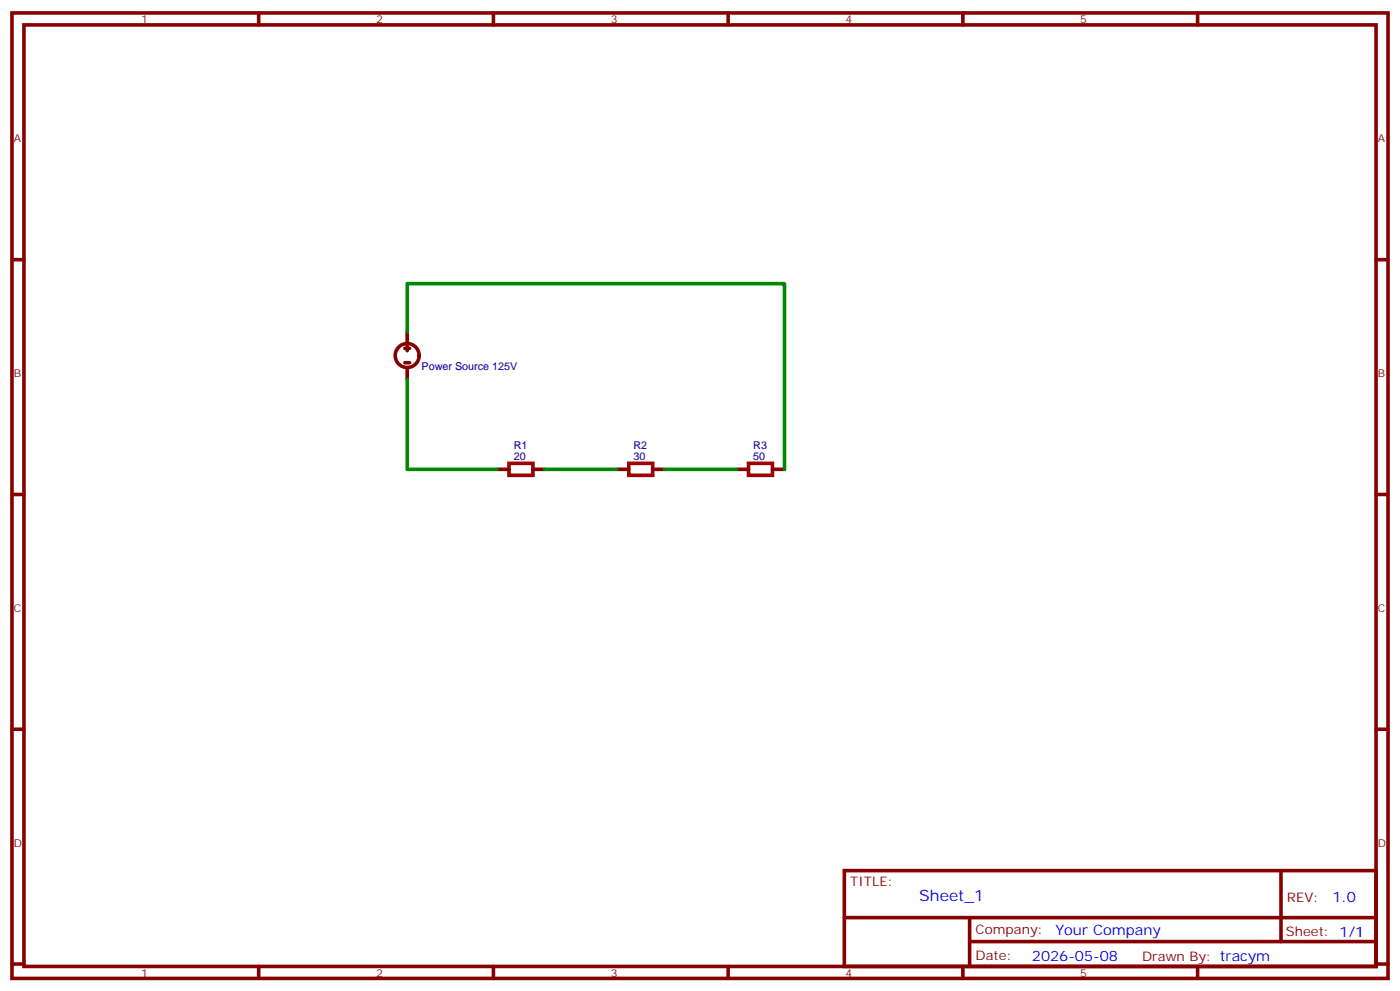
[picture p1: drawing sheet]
<svg xmlns="http://www.w3.org/2000/svg" width="412mm" height="292mm" viewBox="0 0 412 292" stroke-linecap="round" stroke-linejoin="round" font-family="sans-serif">
<g fill="none" stroke="#870000" stroke-width="1.1">
<path d="M3.5 3.8h405.4v284.3h-405.4zM7.1 7.3h398.2v277.3h-398.2zM76.2 3.8v3.5M145.3 3.8v3.5M214.5 3.8v3.5M283.6 3.8v3.5M352.8 3.8v3.5M3.5 76.5h3.6M405.3 76.5h3.6M119.9 97.6v3.6M119.2 102.6h1.4M119.2 106.8h1.4"/>
<path d="M119.9 101.9v1.4M119.9 108.2v3.6M146.4 138.2h3.5M157 138.2h3.5M181.7 138.2h3.5M192.3 138.2h3.5M217 138.2h3.5M227.5 138.2h3.6M3.5 145.6h3.6M405.3 145.6h3.6M3.5 214.8h3.6M405.3 214.8h3.6"/>
<path d="M248.7 256.4h156.6v28.2h-156.6zM377.3 256.4v20.9M248.7 270.2h156.5M285.6 277.3h119.6M285.6 270.2v14.2M3.5 283.9h3.6M76.2 284.6v3.5M145.3 284.6v3.5M214.5 284.6v3.5M283.6 284.6v3.5M352.8 284.6v3.5M405.3 283.9h3.6"/>
<circle cx="119.9" cy="104.7" r="3.5"/>
</g>
<path d="M149.9 136.5h7.1v3.5h-7.1zM185.2 136.5h7.1v3.5h-7.1zM220.5 136.5h7v3.5h-7z" fill="none" stroke="#a10000" stroke-width="1.1"/>
<path d="M119.9 97.6v-14.1h111.2v54.7M119.9 111.8v26.4h26.5M160.5 138.2h21.2M195.8 138.2h21.2" fill="none" stroke="#008700" stroke-width="1.1"/>
<text font-size="4.6" fill="#00f" x="270.8" y="265.4">Sheet_1</text>
<g font-size="4.2" fill="#00f">
<text x="392.5" y="265.7">1.0</text>
<text x="310.9" y="275.2">Your Company</text>
<text x="304" y="283">2026-05-08</text>
</g>
<g font-size="3.9" fill="#800">
<text x="250.5" y="261">TITLE:</text>
<text x="379.1" y="265.7">REV:</text>
<text x="287.4" y="275.2">Company:</text>
<text x="378.7" y="275.8">Sheet: 1/1</text>
<text x="287.4" y="282.9">Date:</text>
<text x="336.4" y="282.9">Drawn By: tracym</text>
</g>
<g font-size="3.2" fill="#800">
<text x="41.6" y="6.8">1</text>
<text x="110.8" y="6.8">2</text>
<text x="179.9" y="6.8">3</text>
<text x="249.1" y="6.8">4</text>
<text x="318.2" y="6.8">5</text>
<text x="4.1" y="41.9">A</text>
<text x="405.9" y="41.9">A</text>
<text x="4.1" y="111.1">B</text>
<text x="405.9" y="111.1">B</text>
<text x="4.1" y="180.2">C</text>
<text x="405.9" y="180.2">C</text>
<text x="4.1" y="249.3">D</text>
<text x="405.9" y="249.3">D</text>
<text x="41.6" y="287.6">1</text>
<text x="110.8" y="287.6">2</text>
<text x="179.9" y="287.6">3</text>
<text x="249.1" y="287.6">4</text>
<text x="318.2" y="287.6">5</text>
</g>
<g font-size="3.2" fill="#000080">
<text x="124.2" y="109.1">Power Source 125V</text>
<text x="151.3" y="135.4">20</text>
<text x="151.3" y="132.3">R1</text>
<text x="186.6" y="135.4">30</text>
<text x="186.6" y="132.3">R2</text>
<text x="221.9" y="135.4">50</text>
<text x="221.9" y="132.3">R3</text>
</g>
</svg>
